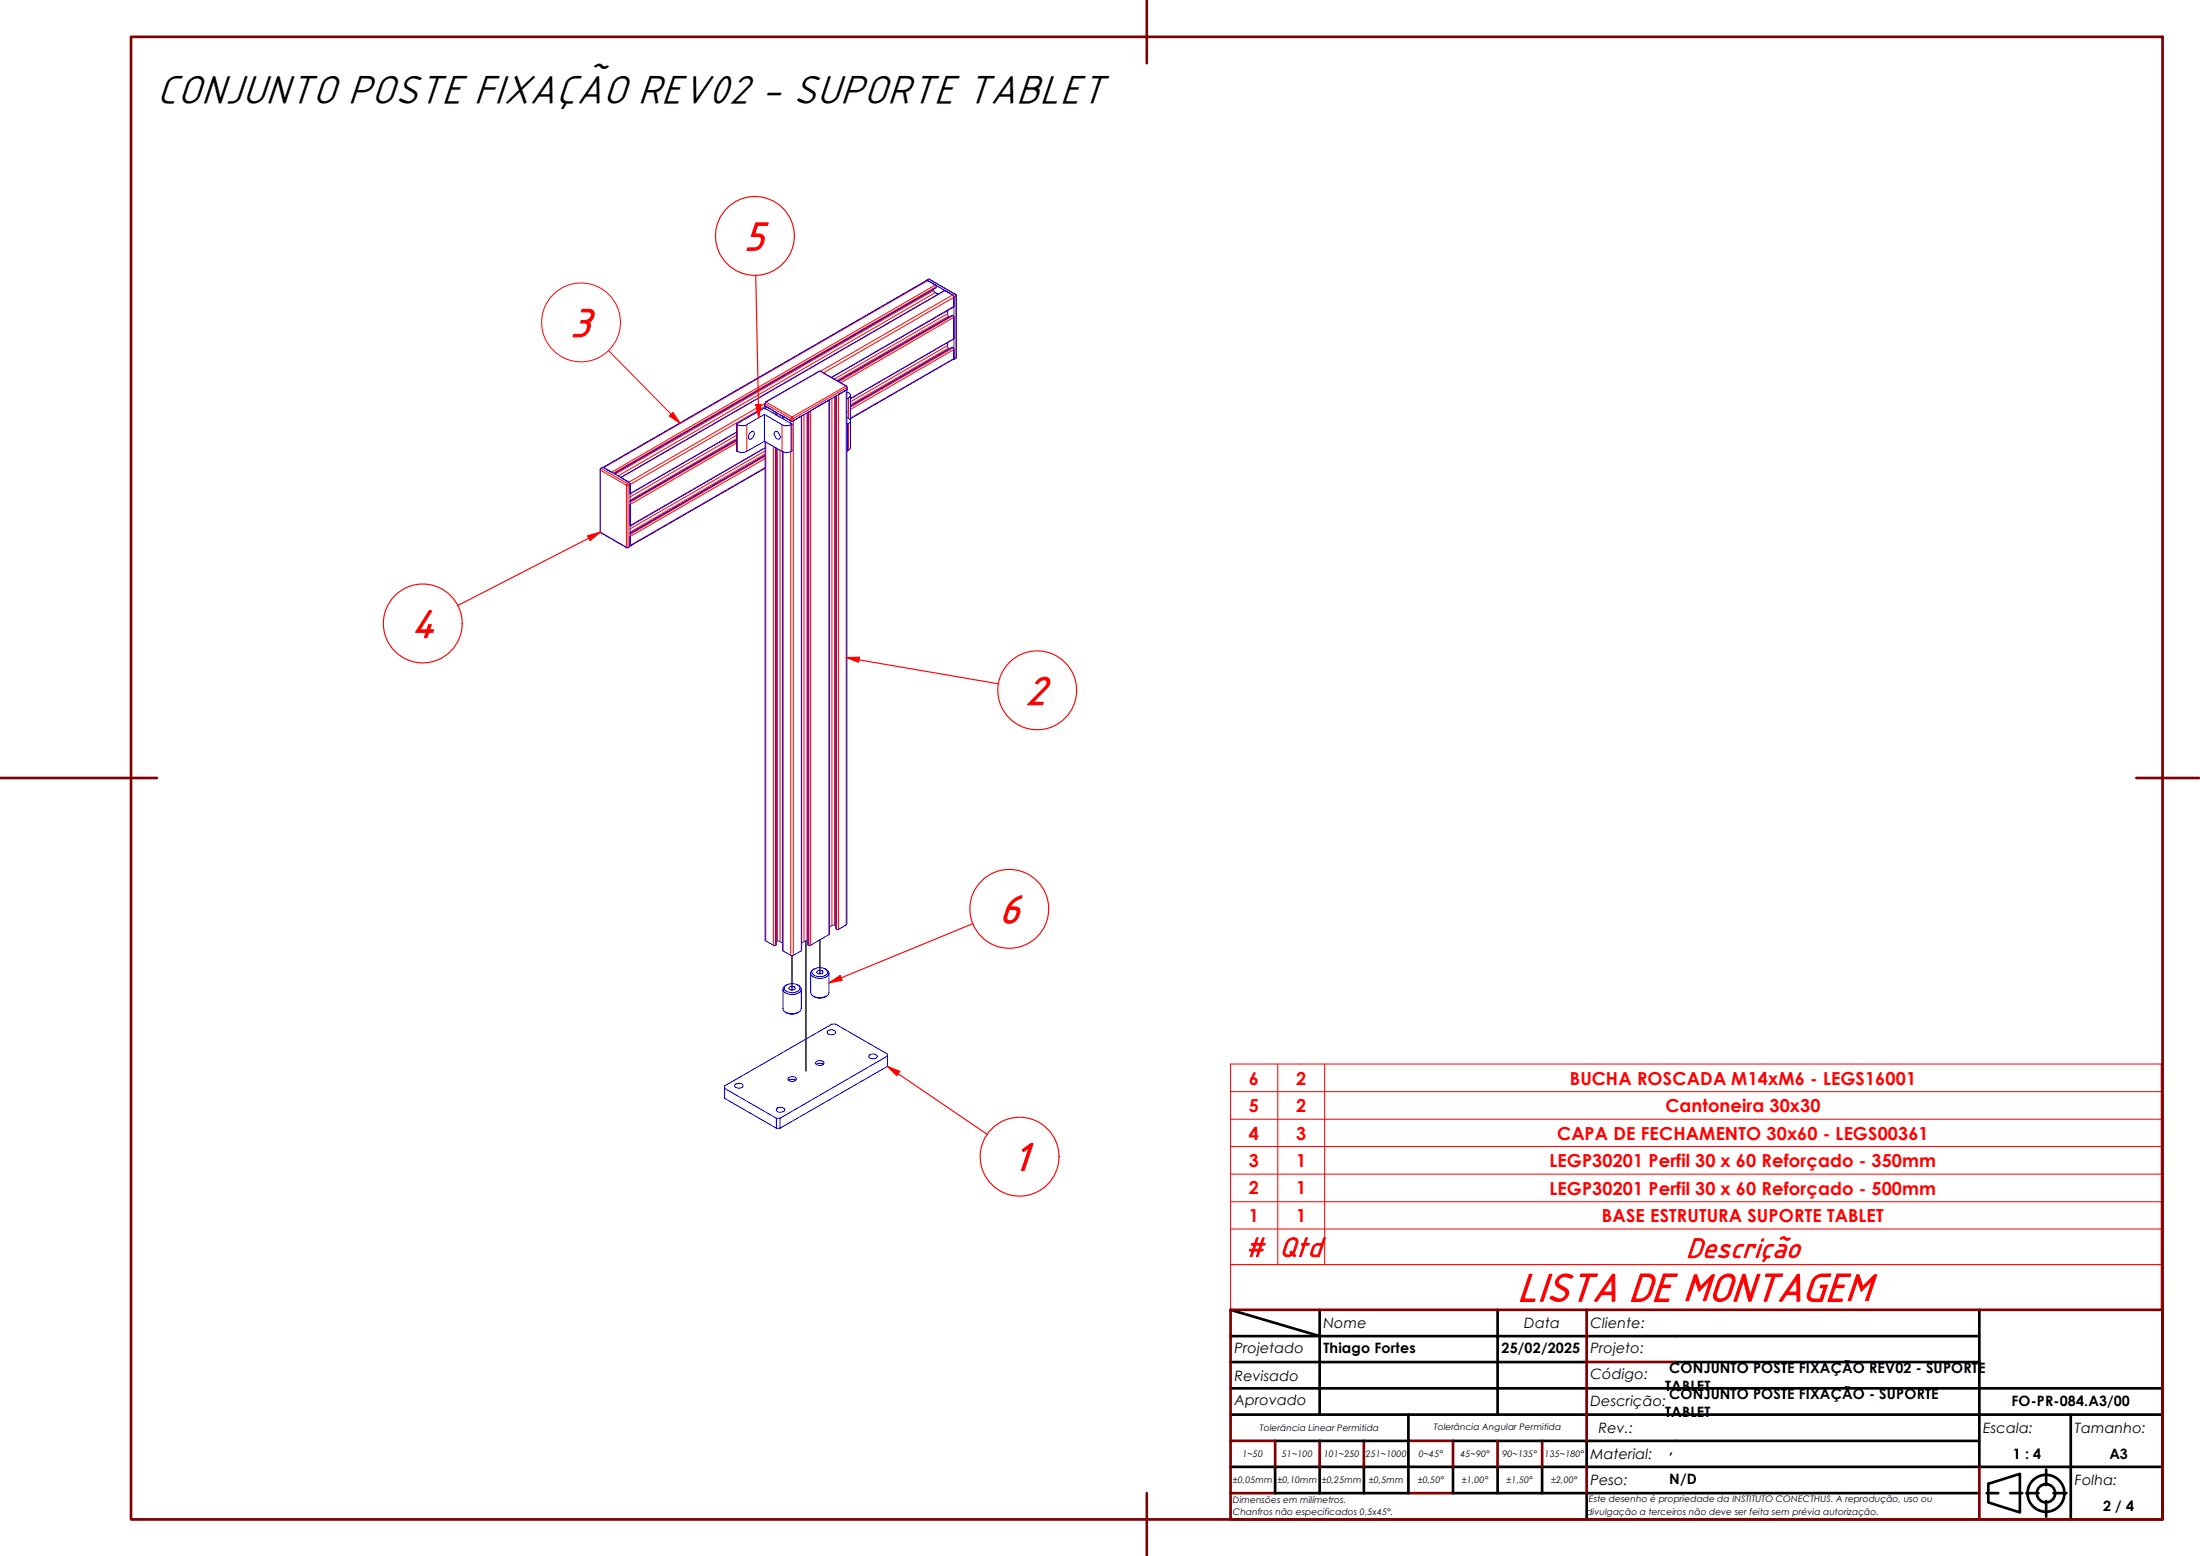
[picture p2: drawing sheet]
<svg xmlns="http://www.w3.org/2000/svg" width="420mm" height="297mm" viewBox="0 0 420 297" stroke-linecap="round" stroke-linejoin="round" font-family="sans-serif">
<!-- layer: Trilho torcido (ISO) -->
<path d="M153.9 179.6v24.9M156.6 179.4v6.5M151.3 182.4v6.6" fill="none" stroke="#000" stroke-width=".25"/>
<!-- layer: Visible ABNT -->
<g fill="none" stroke="#00f" stroke-width=".19">
<path d="M176.9 53.6l.2-.1 5 2.9 .1 .2v12h-.1M177 53.5l1.8 1v.4l-61.5 35.5M177 53.5l-61.8 35.7M177.3 53.3l-.3 .2M177.3 53.3h.3M177.5 53.3l5 2.9M178.2 55.3l.4 .6 .5 .2M181 59.3v.7l.2 .6M182.2 56.8l-.1-.4-1.7-1-61.9 35.8M182.2 58.5v.1l-23.4 13.5M182.5 56.1l.1 .2M182.6 56.4v11.8"/>
<path d="M146 79.1l3.6 2.1 1 .1 .7-.4v5.2l-1.1 .3-.6-.1-3.6-2M146.1 77.5v.5M146.2 76.8l-.1 .2M146.2 77.5l1.5 .9M148.2 78.7v.5M149.5 79.4v.5M149.5 79.4l1.5 .9M153.1 79.4v102l-1.7 1h-.4l-1.5-.9v-95.3M156.4 70.9h.3M156.5 70.9l-10.3 5.9M156.7 70.9l5 2.8M158.3 76.4l-3.5 2"/>
<path d="M158.4 76.4v102l-3.7 2.1-.4-.1v-101.7M161.6 74.5l-1.5 .9M161.6 73.7l.1 .2M161.7 74.4v102l-1.7 1.1-.4-.2v-101.7M161.7 74.9a.57 .57 0 0 1 .7 .4 .57 .57 0 0 1-.3 .7l-.4 .2M161.7 79.7l.4 .2a.53 .53 0 0 1 .3 .6 .53 .53 0 0 1-.7 .4M161.7 78.5v.4M161.8 73.9l-.1 .5-10.3 6h-.3l-5-2.9-.1-.5M162.4 75.4v10.1l-.2 .3-.3 .3v-5.2M181 65.4v.8l.2 .5M182.2 60.6l-.1-.4h-.2l-21.9 12.6M182.2 64.6l-19.8 11.5"/>
<path d="M182.2 66.7l-.1-.2-.2-.2-19.5 11.2M182.2 68.4l-19.8 11.5M182.5 68.4l-.3 .2M182.6 68.2l-.1 .2M114.6 89.6v11.9M114.7 89.4l-.1 .2M115.2 89.2l-.5 .2M115.2 89.2l5.1 3.1v12M115.3 89.3l1.5 .9M118.6 91.2l1.5 .9M140.7 80.9l.7 .4 1-.1 3.6-2.1v5.2l-3.4 1.9-.9 .2-1-.3v-5.2l5.3-3 5.3 3M140.7 82.5l-20.4 11.8"/>
<path d="M140.7 84l-20.4 11.7M143.3 82.6a.41 .41 0 0 1 .3-.3 .41 .41 0 0 1 .4 .3 .94 .94 0 0 1-.9 1.2l-.2-.4zM146.1 84.3v95.1l1.7 1.1 .4-.1v-94.9M146.1 85.5l-25.8 14.9M146.1 86.9l-25.8 14.9M146.1 89.4l-25.8 14.9M148.1 82.3a1.02 1.02 0 0 1 .7 1.5 .93 .93 0 0 1-.7-1.5zM161.7 86l.2 .1M114.6 101.5l.1 .2 5 2.9 .2-.1M120.3 104.3l-.3 .3M148.2 179.6h.5l.8 .4M154.3 179.6h-.4l-.8 .4"/>
<path d="M159.6 176.6h-.4l-.8 .4M149.5 188.8v3.7a1.46 1.46 0 0 0 1.8 1l.7-.1a1.12 1.12 0 0 0 1-.9v-3.7M149.9 188.3a1.99 1.99 0 0 1 2.8 .1 .93 .93 0 0 1-.9 1.1h-.4l-1-.2a.71 .71 0 0 1-.5-1zM150.1 193.2a2.18 2.18 0 0 0 2.4 0M150.2 188a.88 .88 0 0 0-.6 1 .88 .88 0 0 0 .9 .7 2.08 2.08 0 0 0 2.5-.7 .91 .91 0 0 0-.7-1M150.8 188.4l.5-.1 .5 .2a.58 .58 0 0 1-.5 .5 .58 .58 0 0 1-.6-.5zM154.8 185.8v3.7a1.95 1.95 0 0 0 2.6 .9l.3-.2a.74 .74 0 0 0 .6-.7v-3.7M155.3 190.2a2.18 2.18 0 0 0 2.5 0M155.3 185.1a2.04 2.04 0 0 1 2.7 .2 .84 .84 0 0 1-.9 1.1h-.8a1.12 1.12 0 0 1-1.2-.9zM155.5 185a.81 .81 0 0 0-.7 .7 .81 .81 0 0 0 .6 .8 2.57 2.57 0 0 0 2.8-.3 .8 .8 0 0 0-.6-1.2M156 185.5l.6-.3a.46 .46 0 0 1 .6 .5 .63 .63 0 0 1-.7 .3 .63 .63 0 0 1-.5-.5zM158.1 196.8a.93 .93 0 0 1 1.5 .3 .9 .9 0 0 1-1.6-.1z"/>
<path d="M138.4 207.8l9.9 5.7M140.5 206.9a.79 .79 0 0 1 .9-.1 .79 .79 0 0 1 .5 .6 1.04 1.04 0 0 1-1.6-.2zM148.3 215.4l-9.9-5.7v-2.4l20.5-11.8h.7l9.9 5.7v2.4l-20.5 11.8M148.3 215.4v-1.9h.7v1.9M148.3 215.4h.7M148.5 211.5l.8-.1a.54 .54 0 0 1 .6 .5 1.02 1.02 0 0 1-1.6 .1zM150.6 206.2l.4-.2h.5l.5 .2M150.6 205.8l.8-.3 .7 .4a.88 .88 0 0 1-.8 .6 .88 .88 0 0 1-.9-.5zM155.8 202.7a.93 .93 0 0 1 1.6 .3 1.06 1.06 0 0 1-1.6 .1zM155.9 203.2l.4-.2h.5l.4 .2M166 201.5a1 1 0 0 1 1.6 .2 1.14 1.14 0 0 1-1.7 .1zM169.5 201.6l-20.5 11.9"/>
</g>
<!-- layer: Visible Narrow ABNT -->
<g fill="none" stroke="#f00" stroke-width=".19">
<path d="M177.1 53.5l.3-.2 5 2.9-.3 .2M177.2 53.6l-61.9 35.7M177.3 53.3h.2M178.2 55.5l-60.7 35M178.6 54.4l-61.8 35.8M178.6 55.9l-60.6 35M178.8 54.7l-61.7 35.6M178.8 54.9l-61.5 35.5M180.5 55.5l-61.9 35.7M181 59.9l-21.7 12.5M181.9 56.3l-25.2 14.6h-.2M182.2 56.8l-24.9 14.4"/>
<path d="M182.2 58.5l-23.5 13.6M182.2 56.7l.4-.2v11.8M182.5 56.2h-.1l.2 .3v-.1M146.1 77.6l-25.8 14.9M146.1 77.5v-.4l5 2.8M146.2 76.8h.1l-.2 .3-26 15M146.2 77.5v.5M146.3 76.8l10.3-5.9 4.9 2.8-10.2 5.9zM147.7 78.4v.5M148.1 78.6v.5M148.2 78.7v.5M148.5 78.9v.5"/>
<path d="M149 79.1v.5M149.5 79.4v.5M151.1 79.9v.5M151.3 79.6l-.2 .3M151.3 79.6l.1 .3h-.3M153 79.4v102.1M153.5 79.1v100.7M154.1 78.9v100.7M154.3 78.7v101.7M154.5 78.6v101.9M154.8 78.4v102.1M158.3 76.4v102"/>
<path d="M158.9 76.1v100.6M159.4 75.7v100.9M159.6 75.6v101.7M159.8 75.6v101.8M160.1 75.4v102M161.6 74.5v102.1M161.7 73.7h-.2l.2 .3M161.7 74l-10.3 5.9v.5M161.7 74v.4M161.8 73.9l-.1 .1M162.1 76v3.9M181 66l-18.6 10.7"/>
<path d="M181.1 60.4l-21.3 12.2M181.1 66.5l-18.7 10.8M181.9 60.2l-21.9 12.6M181.9 66.3l-19.5 11.2M182.1 60.2l-21.9 12.7M182.1 66.4l-19.7 11.3M182.2 60.6l-21.6 12.5M182.2 64.6l-19.8 11.5M182.2 66.7l-19.8 11.5M182.2 68.4l-19.8 11.4M182.6 68.3l-.1 .1M182.6 68.3l-.4 .2"/>
<path d="M182.6 68.2v.1M114.7 89.4l.2 .1M114.9 89.5l-.2 .3-.1-.2M114.9 89.5l4.9 2.8 .3-.2M115.2 89.2l-.3 .3M119.6 92.6h.4M119.6 92.6l.2-.3 .2 .3M119.6 92.6l-4.9-2.8v11.8l4.9 2.8M119.6 92.6v11.8M120 92.6v11.8l.3-.1M120.3 92.4l-.3 .2M140.7 82.5l-20.4 11.7"/>
<path d="M140.7 83.1l-20.4 11.8M140.7 83.7l-20.4 11.8M140.7 84l-20.4 11.7M140.7 84.2l-20.4 11.7M140.7 84.6l-20.4 11.7M140.8 81.1v5.1M142.6 81.1v5.1M146.1 85.5l-25.8 14.8M146.1 86.1l-25.8 14.9M146.1 86.7l-25.8 14.9M146.1 87l-25.8 14.8M146.1 87.1l-25.8 14.9"/>
<path d="M146.1 87.6l-25.8 14.8M146.1 89.3l-25.8 14.8M146.2 84.4v95.2M147.7 85.3v95.2M148.1 85.5v95M148.2 85.5v94.9M148.5 85.6v94M149 86v93.8M149.4 81.1v5.1M149.5 86.3v95.2M151 80.3v.5M151 86.2v96.2"/>
<path d="M151.1 81.1v5.1M151.5 80.3v102.1M162.1 80.9v5.1M114.6 101.5l.1 .2M119.6 104.4l.1 .2M119.6 104.4h.4v.2"/>
</g>
<path d="M128.1 79l1.8 1.8M235 208.4h177.7M235 213.7h177.7M235 218.9h177.7M244 203.1v38.3M253 203.1v38.3M235 234.6h177.7v-31.5h-177.7v46.9h177.7v-8.6M235 224.1h177.7M235 229.4h177.7" fill="none" stroke="#f00" stroke-width=".19"/>
<path d="M412.7 234.6v6.8h-177.7" fill="none" stroke="#f00" stroke-width=".22"/>
<!-- layer: Borda A3/A4 (ABNT) -->
<g fill="none" stroke="#800000" stroke-width=".51">
<path d="M25 7h388v283.1h-388zM219 0v12.1M0 148.5h30M408 148.5h12M235 250h178v40.1h-178zM303 250v25.1M235 275.1h8.5v4.9M252 275.1v4.9M260.5 275.1v4.9M269 275.1h8.5v4.9M286 275.1v4.9M294.5 275.1v4.9"/>
<path d="M303 260h17M219 285v12M235 285h8.5M269 285h8.5M303 280v5M378 280v10.1"/>
</g>
<g fill="none" stroke="#000" stroke-width=".51">
<path d="M235 255.1h143M235 250l17 5.1M252 250v20.1M286 250v10M378 250v30M235 260h51M235 265h178M235 270.1h178M243.5 275.1h25.5M269 270.1v14.9h-25.5v-5M277.5 275.1h25.5M286 260h17"/>
<path d="M286 260v10.1M303 275.1h75M303 275.1v4.9M320 260h58M395.5 270.1v20M235 280h178M252 280v5M260.5 280v5M277.5 280v5h100.5M286 280v5M294.5 280v5M303 285v5.1"/>
<path d="M379.4 285h2.2M379.7 283.3l6.1-1.9v7.3l-6.1-1.9zM383.9 285h2.3M387 285h2.3M390.8 280.5v3M390.8 286.6v2.9M392.2 285h2.5"/>
<circle cx="390.7" cy="285.1" r="3.5"/>
<circle cx="390.7" cy="285.1" r="1.75"/>
</g>
<path d="M128.5 78.7l1.4 2.1-2.1-1.4z" fill="#f00"/>
<g fill="none" stroke="#f00" stroke-width=".19">
<path d="M116.2 66.9l11.9 12.1M128.5 78.7l1.4 2.1-2.1-1.4z"/>
<circle cx="111" cy="61.5" r="7.5"/>
</g>
<path d="M114.7 101.6l-2.2 1.1" fill="none" stroke="#f00" stroke-width=".22"/>
<path d="M112.2 102.3l2.5-.7-2 1.6z" fill="#f00"/>
<g fill="none" stroke="#f00" stroke-width=".22">
<path d="M112.2 102.3l2.5-.7-2 1.6zM112.5 102.7l-25.1 12.9M161.6 125.5l2.5 .5"/>
<circle cx="80.7" cy="119" r="7.5"/>
</g>
<path d="M161.6 125.5h2.5l-.1 .9z" fill="#f00"/>
<g fill="none" stroke="#f00" stroke-width=".22">
<path d="M144.8 77.3l.1 2.4M161.6 125.5h2.5l-.1 .9zM164.1 126l26.6 4.5"/>
<circle cx="198.1" cy="131.8" r="7.5"/>
</g>
<path d="M144.3 77.3l1.1-.1-.5 2.5z" fill="#f00"/>
<g fill="none" stroke="#f00" stroke-width=".22">
<path d="M144.3 52.6l.5 24.7M144.3 77.3l1.1-.1-.5 2.5zM160.7 186.7l-2.4 .9"/>
<circle cx="144.2" cy="45" r="7.5"/>
</g>
<path d="M158.3 187.6l2.2-1.4 .3 .9z" fill="#f00"/>
<g fill="none" stroke="#f00" stroke-width=".22">
<path d="M185.8 176.3l-25.1 10.4M158.3 187.6l2.2-1.4 .3 .9zM169.5 203.6l2 1.4"/>
<circle cx="192.8" cy="173.5" r="7.5"/>
</g>
<path d="M169.5 203.6l2.3 .9-.5 .8z" fill="#f00"/>
<g fill="none" stroke="#f00" stroke-width=".22">
<path d="M169.5 203.6l2.3 .9-.5 .8zM171.5 205l17.1 11.6"/>
<circle cx="194.7" cy="220.8" r="7.5"/>
</g>
<text font-size="8.2" x="30" y="19.6">CONJUNTO POSTE FIXAÇÃO REV02 - SUPORTE TABLET</text>
<g font-size="8.1" fill="#f00">
<text x="142" y="47.7">5</text>
<text x="108.8" y="64.2">3</text>
<text x="78.5" y="121.7">4</text>
<text x="195.9" y="134.4">2</text>
<text x="190.8" y="176.1">6</text>
<text x="193.4" y="223.4">1</text>
<text x="289.8" y="248.3">LISTA DE MONTAGEM</text>
</g>
<g font-size="5.6" fill="#f00">
<text x="237.8" y="239.8">#</text>
<text x="244.3" y="239.8">Qtd</text>
<text x="322" y="240">Descrição</text>
</g>
<g font-size="3.4" fill="#f00">
<text x="238.5" y="207.1">6</text>
<text x="247.5" y="207.1">2</text>
<text x="299.8" y="207.1">BUCHA ROSCADA M14xM6 - LEGS16001</text>
<text x="238.5" y="212.3">5</text>
<text x="247.5" y="212.3">2</text>
<text x="318.1" y="212.3">Cantoneira 30x30</text>
<text x="238.5" y="217.5">4</text>
<text x="247.5" y="217.5">3</text>
<text x="297.4" y="217.5">CAPA DE FECHAMENTO 30x60 - LEGS00361</text>
<text x="238.5" y="222.8">3</text>
<text x="247.5" y="222.7">1</text>
<text x="295.9" y="222.8">LEGP30201 Perfil 30 x 60 Reforçado - 350mm</text>
<text x="238.5" y="228">2</text>
<text x="238.5" y="233.3">1</text>
<text x="247.5" y="228">1</text>
<text x="247.5" y="233.3">1</text>
<text x="295.9" y="228.1">LEGP30201 Perfil 30 x 60 Reforçado - 500mm</text>
<text x="305.9" y="233.3">BASE ESTRUTURA SUPORTE TABLET</text>
</g>
<g font-size="2.7">
<text x="252.8" y="253.5">Nome</text>
<text x="291.1" y="253.5">Data</text>
<text x="303.8" y="253.5">Cliente:</text>
<text x="235.8" y="258.3">Projetado</text>
<text x="235.8" y="263.6">Revisado</text>
<text x="252.8" y="258.3">Thiago Fortes</text>
<text x="286.8" y="258.4">25/02/2025</text>
<text x="303.8" y="263.3">Código:</text>
<text x="303.8" y="258.3">Projeto:</text>
<text x="318.8" y="262.1">CONJUNTO POSTE FIXAÇÃO REV02 - SUPORTE</text>
<text x="235.8" y="268.3">Aprovado</text>
<text x="303.8" y="268.3">Descrição:</text>
<text x="318" y="265.5">TABLET</text>
<text x="318.8" y="267.1">CONJUNTO POSTE FIXAÇÃO - SUPORTE</text>
<text x="384.2" y="268.4">FO-PR-084.A3/00</text>
<text x="305.3" y="273.5">Rev.:</text>
<text x="318" y="270.5">TABLET</text>
<text x="378.8" y="273.5">Escala:</text>
<text x="396.2" y="273.5">Tamanho:</text>
<text x="303.8" y="278.6">Material:</text>
<text x="318.8" y="277.5">,</text>
<text x="384.4" y="278.6">1 : 4</text>
<text x="402.8" y="278.6">A3</text>
<text x="303.8" y="283.5">Peso:</text>
<text x="318.8" y="283.4">N/D</text>
<text x="396.2" y="283.6">Folha:</text>
<text x="401.6" y="288.4">2 / 4</text>
</g>
<g font-size="1.7">
<text x="240.6" y="273.2">Tolerância Linear Permitida</text>
<text x="273.8" y="273">Tolerância Angular Permitida</text>
<text x="237.3" y="278.2">1~50</text>
<text x="244.8" y="278.2">51~100</text>
<text x="252.9" y="278.2">101~250</text>
<text x="260.9" y="278.2">251~1000</text>
<text x="271" y="278.2">0~45°</text>
<text x="279" y="278.2">45~90°</text>
<text x="287" y="278.2">90~135°</text>
<text x="295" y="278.2">135~180°</text>
<text x="235.5" y="286.9">Dimensões em milímetros.</text>
<text x="235.5" y="283.1">±0,05mm</text>
<text x="244" y="283.1">±0,10mm</text>
<text x="252.5" y="283.1">±0,25mm</text>
<text x="261.4" y="283.1">±0,5mm</text>
<text x="270.8" y="283.1">±0,50°</text>
<text x="279.2" y="283.1">±1,00°</text>
<text x="287.7" y="283.1">±1,50°</text>
<text x="296.2" y="283.1">±2,00°</text>
<text x="303.5" y="286.8">Este desenho é propriedade da INSTITUTO CONECTHUS. A reprodução, uso ou</text>
<text x="235.5" y="289.2">Chanfros não especificados 0,5x45°.</text>
<text x="303" y="289.2">divulgação a terceiros não deve ser feita sem prévia autorização.</text>
</g>
</svg>
